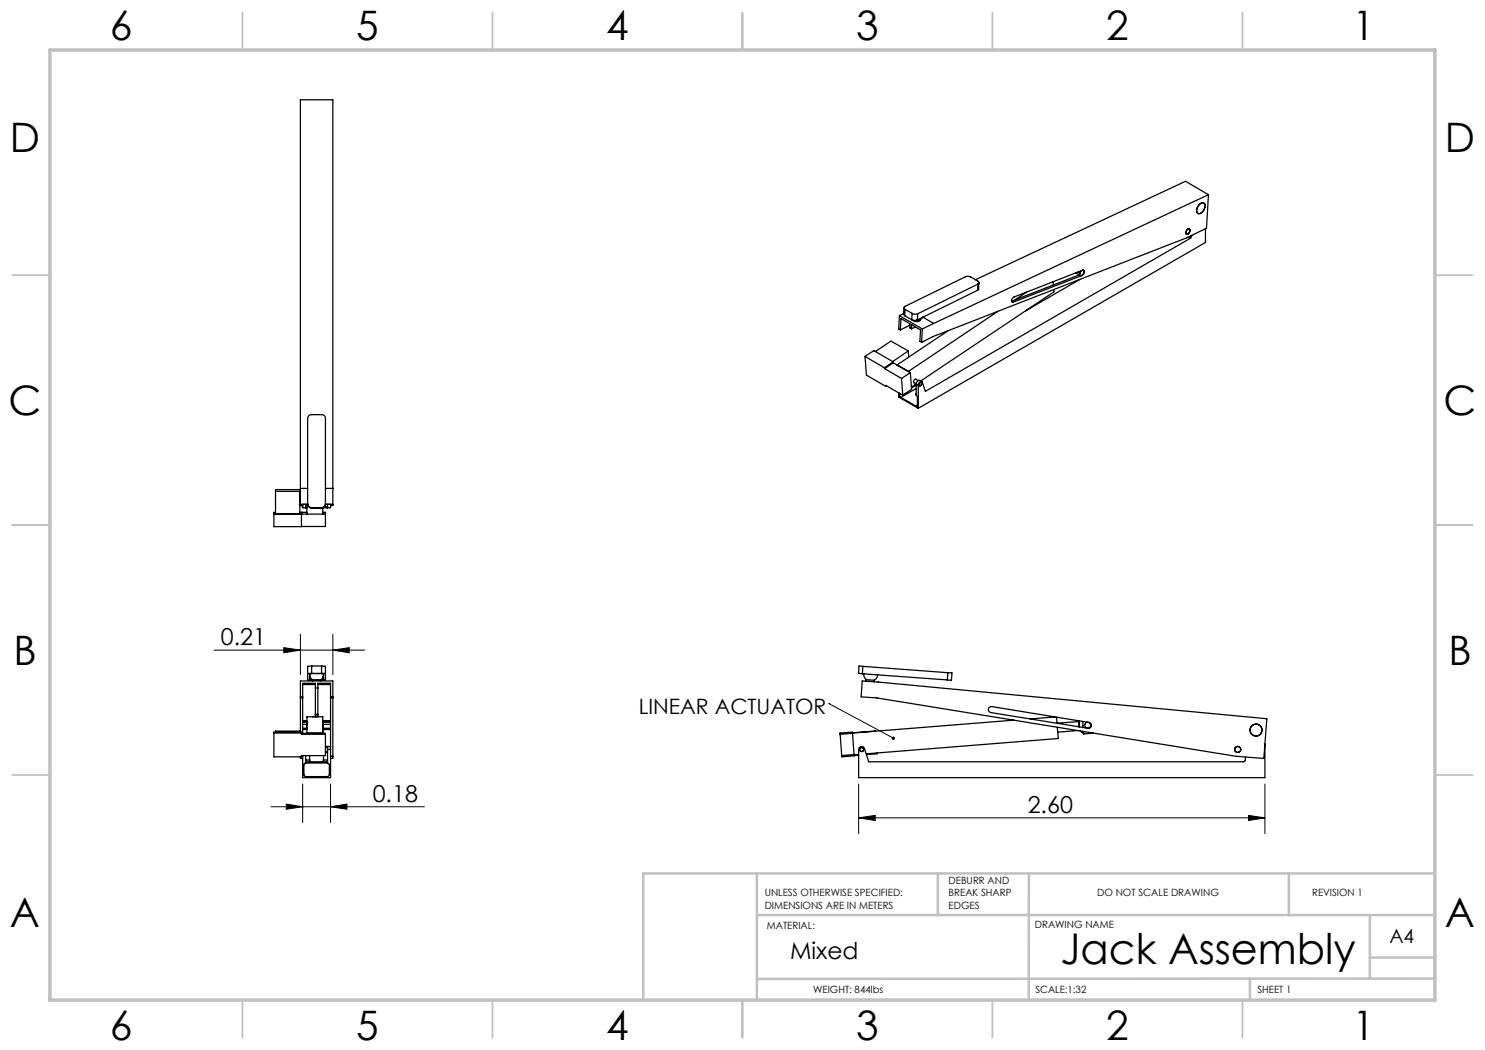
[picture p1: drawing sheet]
<svg xmlns="http://www.w3.org/2000/svg" width="297mm" height="210mm" viewBox="0 0 297 210" stroke-linecap="round" stroke-linejoin="round" font-family="sans-serif">
<g fill="none" stroke="#c0c0c0" stroke-width=".35">
<path d="M48.5 2.5v7.5M98.5 2.5v7.5M148.5 2.5v7.5M198.5 2.5v7.5M248.5 2.5v7.5M2.5 55h7.5M287 55h7.5M2.5 105h7.5M287 105h7.5M2.5 155h7.5M287 155h7.5M48.5 200v7.5"/>
<path d="M98.5 200v7.5M148.5 200v7.5M198.5 200v7.5M248.5 200v7.5"/>
</g>
<path d="M151.4 174.7v25.3M187.6 174.7v8.3M205.8 174.7l-.1 25.4M257.8 174.8v8.2M287 174.7h-158.3v25.3M151.4 183h135.6M250 195.8v4.2M274 183v12.8M274 191.5h13M287 195.7l-135.6 .1" fill="none" stroke="#c0c0c0" stroke-width=".5"/>
<path d="M10 10h277v190h-277z" fill="none" stroke="#c0c0c0" stroke-width=".7"/>
<g fill="none" stroke="#000" stroke-width=".2">
<path d="M42.8 130h30.1M56.8 129.5l3.3 .5-3.3 .6zM60.1 126.9v8M66.6 130l3.3-.5v1.1zM66.6 126.9v8M60.5 156.8v7.7M66.1 156.8v7.7M165.8 140.7h.1M165.8 140.7l12.9 6.9M171.7 156.8v9.9M253 156.8v9.9M54.2 161.4h30.7"/>
<path d="M57.3 160.8l3.2 .6-3.2 .4zM66.1 161.4l3.3-.6v1zM171.7 163.6l3.3-.5v1zM171.7 163.6h81.3M249.7 163.1l3.3 .5-3.3 .5z"/>
</g>
<g fill="#000">
<path d="M178.4 147.4a.34 .34 0 0 1 .5 0 .34 .34 0 0 1 .1 .4l-.3-.2 .3 .2a.34 .34 0 0 1-.5 .1 .34 .34 0 0 1-.1-.5z"/>
<path d="M56.8 129.5l3.3 .5-3.3 .6zM66.6 130l3.3-.5v1.1zM171.7 163.6l3.3-.5v1zM249.7 163.1l3.3 .5-3.3 .5z"/>
<path d="M66.1 161.4l3.3-.6v1zM57.3 160.8l3.2 .6-3.2 .4z"/>
</g>
<g fill="none" stroke="#000" stroke-width=".25">
<path d="M241.7 38.9l-.4 6.7-3.9 1.9-50.9 19.8-2.2 1.2M241.7 38.9l-55 25.8M241.7 38.9l-4.6-2.6-42 19.6M195.5 58.1l-12 5.9M195.6 56.8l.2-.2-.1-.3-1.7-1h-.7l-12.4 6-.1 .4 .2 .2M195.6 56.8l-12 6M195.6 56.8l-.1 1.3M195.8 56.5l-.1 1.3-.2 .3M205.4 58.4l-2.4 1.6M210.6 56.3l.1 .7M210.7 57.9l.1 .5-26.7 17.8M215.2 54.6l.9 .5"/>
<path d="M215.5 54.4l.5 .3M215.8 55l-13.5 5.2M215.9 55.9l-10.8 6.3M216.2 54.2a.37 .37 0 0 1 .6 0 .37 .37 0 0 1-.1 .5 .36 .36 0 0 1-.4 .4 .36 .36 0 0 1-.3-.4zM216.4 55.1l-13.7 5.3M216.4 55.1h.1M216.5 54l-13.7 5.4a.57 .57 0 0 0-.5 .5 .57 .57 0 0 0 .3 .6l.1-.1M216.5 54h.1a.53 .53 0 0 1 .3 .6 .53 .53 0 0 1-.4 .4l-.1 .1M216.6 54l.1 .1M237.3 46a.36 .36 0 0 1 .6-.2 .36 .36 0 0 1 0 .7 .36 .36 0 0 1-.4 .4 .36 .36 0 0 1-.3-.4zM237.6 47.4l.4 .3M238 47.7l-52.9 30.6-.6-1.9a.54 .54 0 0 0-.7 .1 .54 .54 0 0 0-.1 .6"/>
<path d="M238.2 47.2h.1M238.3 47.2l-.3 .5M238.3 47.1v.1M239.8 41a.63 .63 0 0 1 .7-.5 .63 .63 0 0 1 .5 .7 1.44 1.44 0 0 1-1.5 1.5 1.29 1.29 0 0 1 .3-1.7zM240 40.8a.64 .64 0 0 1 .9-.1 .64 .64 0 0 1 0 1 1.03 1.03 0 0 1-1.4 .9 1.53 1.53 0 0 1 .5-1.8zM241.1 45.7v2.8l-57.4 33.2M173 71.3l.3 3.7 3.9 2.3M173 71.3l3.9 2.2M173 71.3l1.8-1.2 3.8 2.3M176.9 73.5v.2M176.9 73.7l3.4 2M177.2 77.3v-.2l3.4 1.9"/>
<path d="M177.3 77.2l-.1 .1M178.6 72.6l-1.7 1.1M178.6 72.6l.8 .4M178.6 72.4l-1.7 1.1M178.6 72.4v.2M179.4 73l2.3 1.3M179.4 73h.1M179.7 78.6v.8l4 2.3M179.9 79l.3 .5M179.9 63.1l-.2 2.7 .4 .2M179.9 63.1l4.6 2.7M179.9 78.7v.3"/>
<path d="M180.2 79.5l3 1.7M180.2 78.8l-.3 .2M180.3 75.7l.3 3.3M180.7 62.7l-.8 .4M180.8 61.6l-.1 1.2 .2 .3M180.9 63.1l1.5 .9M181 61.9l1.4 .8M181 61.9l-.1 1.2M181.6 70.2l-3.1 2.1M181.6 70.2l.2 1.2M181.6 70.2l-3.4-2-3.1 2.1M181.7 74.3l.4 .2"/>
<path d="M181.7 74.3h.1M182 65l-1.9 1M182.1 74.5l.2 3.3-1.7 1.2M182.1 74.5l-1.8 1.2M182.3 65.7l-.3-.1v-.8l-1.8-1.1-.1 2.3M182.3 65.7v-.8l1.8 1.1-.1 2.3 .3 .2M182.4 64l.4 .1 .7-.1M182.4 62.7l.6 .2 .6-.1M182.4 62.7v1.3M183 77l.2 .1M183.1 65.4l-.8 .3M183.1 76.9h.1"/>
<path d="M183.2 77.1l-.9 .5M183.2 78.8l.3 .6v1.7M183.2 76.8l.5 .3M183.2 76.8v2M183.2 78.8h.1M183.2 77.7l-3 1.8M183.6 62.8l-.1 1.2M183.6 76.1l-.4-.3a.49 .49 0 0 0-.4 .7l.4 .3-.9 .6M183.7 77.1v4.6M184 76.5a.29 .29 0 0 1 .4 .2 .29 .29 0 0 1-.2 .4 .25 .25 0 0 1-.4 0 .25 .25 0 0 1 .1-.4zM184.1 63.8a.97 .97 0 0 1-1.5 .2M184.4 76.3l-.5-.2a.65 .65 0 0 0-.7 .7"/>
<path d="M184.5 65.8l-.2 2.7M184.5 63.5l-.5 .4-.7 .2M184.6 63.4l2.1 1.3M186.7 64.7l-2.2 1.1M189.6 66.2l-10.2 6.8M199.6 62.3l-17.9 12M202.3 60.2h.1M202.3 60.2l.4 .2M55.1 98.3h4.9M60.1 97.7h1.4M65.1 97.7h1.5M183.5 81.1l-.1 .1h-.2"/>
<path d="M183.5 81.1l-.3 .1M54.8 102.8h10.3M55.1 102.5h-.3v2.8h5.5v-2.5M55.1 102.8v-4.9h4.9v4.9M60 102.5h1.4M60.1 100.9h1.4M60.3 102.8h.1M60.3 102.5h.1M60.5 101.1v.3M60.5 101.1v.5h.9M60.5 101.1h-.4v-81.1h6.5v81.1h-.5M61.1 100.9v.7l.1-.2h.2"/>
<path d="M61.4 100.9v1.9M61.5 100.9v-17.3l.2-.4 .4-.3h2.4l.5 .3 .1 .3v17.4M61.5 100.7l.4 .7 .4 .1M61.5 100.9l.4 .6 .4 .1M61.5 100.9h-1v.2M62.3 101.5v.1M62.3 101.5h2M62.3 101.6h2M64.3 101.5v.1M64.6 102.5h.5v2.8h-4.8M64.6 101.6v1.2M65.1 100.7l-.2 .5-.6 .3"/>
<path d="M65.1 100.9l-.2 .4-.6 .3M65.1 100.9h1v.2M65.1 100.9h1.5M65.5 100.9v.7v-.2h-.6M66.1 101.1v.5h-1.5M60.1 139.6h.4M60.1 139.4h.4M60.5 136.9h2.6M61.9 135.9l.6 .1M61.9 134.8l.2 .7 .4 .5M62 135.4l-.1 .5M62.3 133.2l-.8 .1v2.7l1 .1"/>
<path d="M62.3 134.7l-.8 .1M62.3 134.7h2M62.3 133.2v1.5M62.3 133.2h2M62.5 136h1.6M62.5 136v.2M63.1 137.6h.5M63.6 136.9h2.5M64.1 136v.2M64.3 134.7l.8 .1M64.3 133.2l.8 .1v2.7l-1 .1M64.3 133.2v1.5"/>
<path d="M64.6 135.4l.1 .5M64.7 134.8l-.1 .7-.5 .5M64.7 134.8h-2.8v1.1M64.7 135.9l-.6 .1M64.7 134.8v1.1M66.1 139.6h.5M66.1 139.4h.5M172.4 136.2l81 7.5-.6 8-5.6-.4-71.8-11.7-3.2-.2zM172.5 134.8l17 1.2M172.6 133.3l-.8-.1-.1 1.5 .8 .1M172.6 133.3l-.1 1.5M172.6 133.3l17 1.2"/>
<path d="M172.8 134.8v.6l.4 .6M173.2 136l1.6 .1M173.2 136v.2M174.8 136.1v.3M175.5 135l-.2 .6-.5 .5M189.6 134.5l.8 .1-.1 1.5-.8-.1M189.6 134.5l-.1 1.5M54.8 146.6h5.5M55.1 146.4v-.2h4.9v.2M60.1 146.4v-10.2h6.5v15.5h-.5M60.1 151.4v.3h.4M60.3 146.7h4.8v4.4h-4.8v.3h-5.5v-5h5.5v.5h4.8"/>
<path d="M60.3 151.3h.2M60.5 144.5h.9M60.5 144.2h.9M60.5 145.9h.9M60.5 144.9h.8M61.1 151.1l.1 1.5M61.1 152.4h4.4M61.1 152h.8M61.2 152.6l-.4 .3v2.1l.4 .3h4.4l.3-.3v-2.1l-.4-.3M61.2 152.6h4.3M61.3 145.1h.1M61.4 144.6v1.1h-.9"/>
<path d="M61.4 144.5h.1M61.4 144.6l-.1 .5M61.4 146.6h3.2M61.4 146.7v-3.3h3.2v3.3M61.9 151.1v.9M61.9 152l.2 .3 .2 .1M62.5 143.4h.9M63.1 142.9h.5M63.1 143.3v-6.6h-2.6v10M63.1 143h.5M63.6 143.4v-6.7h2.5v12.6M64.6 144.6v.5"/>
<path d="M64.6 144.5h.1M64.6 144.5h1.5M64.6 144.2h1.5M64.6 145.1v.6h1.5M64.6 145.1h.1M64.6 144.9h1.5M64.7 152l-.1 .3-.3 .1M64.7 145.7v.2M64.7 145.9v.8M64.7 151.1v.9M64.7 145.9h1.4M64.7 152h.8"/>
<path d="M65.1 150.3h.4M65.1 149.5h.4M65.1 149.3h1M65.1 150.5h.4M65.5 149.3v.6M65.5 149.9h.6M65.5 149.9v2.7M66.1 149.3v.6M66.1 144.2h-1.4v.3M66.1 149.9v5.6h-5.6v-4.4M66.1 151.3h.5M168 146.9l.3 4.2"/>
<path d="M170.5 146.7l-2.5 .2M170.5 146.7l.3 4.2M170.5 146.6v.1M170.5 146.6v-.2l-2.5 .2v.3M170.8 150.9l-2.5 .2M170.8 150.9v.1M170.8 151l.1 .2-2.5 .2-.1-.3M171.7 150.9l-.9 .1M171.7 151.1h-.8M175 146.3l-4.5 .3M175.4 150.6v.2l-2.1 .1M197.9 141.5l.4-.2 19.5 3.2a.59 .59 0 0 1 .5 .7 .59 .59 0 0 1-.7 .5l-19.4-3.2a.62 .62 0 0 1-.3-1z"/>
<path d="M202.8 144l-32.3 2.6M211 143.4l-5 .4M211.3 143.4l.1 1.2 4.4-.3M211.5 145.4l.2 2.3-38.5 3.1M215.5 146.1l-3.9 .3M215.8 144.3v1.1zM215.9 144.2l-.1 .1M216 146.2l.7 .6M216.5 144.3l.1 1.2M216.7 146.3v.5M218.6 146.6l-1.9 .2M253 148.8v6.7h-81.3v-5.6a.6 .6 0 0 1 .5-.6 .6 .6 0 0 1 .7 .4l.8 2.7h75.1l.2-.3 .1-.7"/>
<circle cx="172.3" cy="149.9" r=".41"/>
<circle cx="217.6" cy="145.1" r=".59"/>
<circle cx="247.5" cy="149.9" r=".6"/>
<circle cx="251.2" cy="146" r="1.19"/>
</g>
<text font-size="8.5" x="212.1" y="192.7">Jack Assembly</text>
<g font-size="8.1">
<text x="22" y="8">6</text>
<text x="71.2" y="8">5</text>
<text x="121.2" y="8">4</text>
<text x="171.3" y="8">3</text>
<text x="221.3" y="8">2</text>
<text x="270.5" y="8">1</text>
<text x="2" y="30.5">D</text>
<text x="289" y="30.5">D</text>
<text x="1.7" y="83">C</text>
<text x="288.7" y="83">C</text>
<text x="2.7" y="133">B</text>
<text x="289.7" y="133">B</text>
<text x="2" y="185.5">A</text>
<text x="289" y="185.5">A</text>
<text x="22" y="208">6</text>
<text x="71.2" y="208">5</text>
<text x="121.2" y="208">4</text>
<text x="171.3" y="208">3</text>
<text x="221.3" y="208">2</text>
<text x="270.5" y="208">1</text>
</g>
<g font-size="4.7">
<text x="44.1" y="129">0.21</text>
<text x="74.5" y="160.3">0.18</text>
<text x="205.5" y="162.6">2.60</text>
<text x="158" y="191.8">Mixed</text>
</g>
<text font-size="4.2" x="127.7" y="142.8">LINEAR ACTUATOR</text>
<text font-size="3.9" x="277.9" y="188.5">A4</text>
<g font-size="2">
<text x="152.9" y="179.2">UNLESS OTHERWISE SPECIFIED:</text>
<text x="189.7" y="176.7">DEBURR AND</text>
<text x="189.7" y="179.2">BREAK SHARP</text>
<text x="219.4" y="179.2">DO NOT SCALE DRAWING</text>
<text x="262.4" y="179.1">REVISION 1</text>
<text x="152.9" y="181.7">DIMENSIONS ARE IN METERS</text>
<text x="153.4" y="185.9">MATERIAL:</text>
<text x="189.7" y="181.7">EDGES</text>
<text x="207" y="185.5">DRAWING NAME</text>
<text x="162.6" y="198.5">WEIGHT: 844lbs</text>
<text x="207.1" y="198.6">SCALE:1:32</text>
<text x="251.5" y="198.6">SHEET 1</text>
</g>
</svg>
